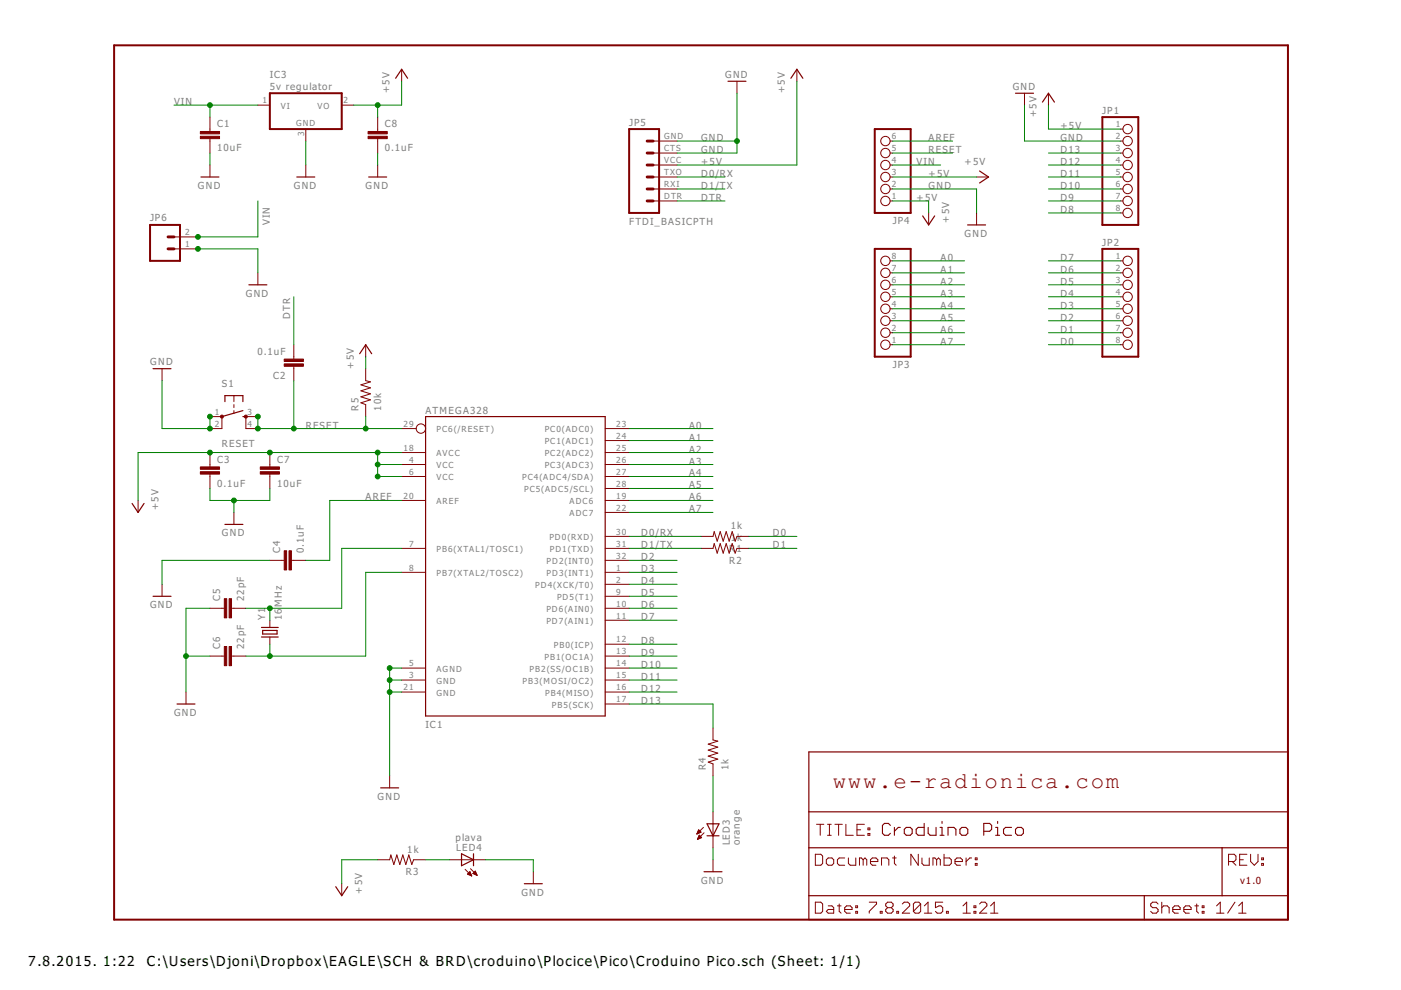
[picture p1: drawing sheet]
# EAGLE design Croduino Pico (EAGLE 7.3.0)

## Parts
C1  10uF  C-EUC3216  [C3216]
C2  0.1uF  CAP0603-CAP  [0603-CAP]
C3  0.1uF  CAP0603-CAP  [0603-CAP]
C4  0.1uF  CAP0603-CAP  [0603-CAP]
C5  22pF  CAP0603-CAP  [0603-CAP]
C6  22pF  CAP0603-CAP  [0603-CAP]
C7  10uF  C-EUC3216  [C3216]
C8  0.1uF  CAP0603-CAP  [0603-CAP]
IC1  ATMEGA328  ATMEGA168  [TQFP32-08]
IC3  5v regulator  7805DT  [TO252]
JP1  PINHD-1X8BIG  [1X08-BIG]
JP2  PINHD-1X8BIG  [1X08-BIG]
JP3  PINHD-1X8BIG  [1X08-BIG]
JP4  PINHD-1X6B  [1X06-BIG]
JP5  FTDI_BASICPTH  [FTDI_BASIC]
JP6  M02LOCK_LONGPADS  [1X02_LOCK_LONGPADS]
LED3  orange  LEDCHIP-LED0805  [CHIP-LED0805]
LED4  plava  LEDCHIP-LED0805  [CHIP-LED0805]
R1  1k  RESISTOR0603-RES  [0603-RES]
R2  1k  RESISTOR0603-RES  [0603-RES]
R3  1k  RESISTOR0603-RES  [0603-RES]
R4  1k  RESISTOR0603-RES  [0603-RES]
R5  10k  RESISTOR0603-RES  [0603-RES]
S1  RESET  TAC_SWITCHSMD  [TACTILE_SWITCH_SMD]
Y1  16MHz  CRYSTAL5X3  [CRYSTAL-SMD-5X3]

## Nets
+5V: C3.1 C7.1 C8.1 IC1.4(VCC) IC1.6(VCC) IC1.18(AVCC) IC3.2(VO) JP1.1 JP4.1 JP4.3 JP5.VCC R3.2 R5.2
A0: IC1.23(PC0(ADC0)) JP3.8
A1: IC1.24(PC1(ADC1)) JP3.7
A2: IC1.25(PC2(ADC2)) JP3.6
A3: IC1.26(PC3(ADC3)) JP3.5
A4: IC1.27(PC4(ADC4/SDA)) JP3.4
A5: IC1.28(PC5(ADC5/SCL)) JP3.3
A6: IC1.19(ADC6) JP3.2
A7: IC1.22(ADC7) JP3.1
AREF: C4.2 IC1.20(AREF) JP4.6
CRYSTAL1: C5.2 IC1.7(PB6(XTAL1/TOSC1)) Y1.3
CRYSTAL2: C6.2 IC1.8(PB7(XTAL2/TOSC2)) Y1.1
D0: JP2.8 R1.1
D0/RX: IC1.30(PD0(RXD)) JP5.TXO R1.2
D1: JP2.7 R2.1
D1/TX: IC1.31(PD1(TXD)) JP5.RXI R2.2
D2: IC1.32(PD2(INT0)) JP2.6
D3: IC1.1(PD3(INT1)) JP2.5
D4: IC1.2(PD4(XCK/T0)) JP2.4
D5: IC1.9(PD5(T1)) JP2.3
D6: IC1.10(PD6(AIN0)) JP2.2
D7: IC1.11(PD7(AIN1)) JP2.1
D8: IC1.12(PB0(ICP)) JP1.8
D9: IC1.13(PB1(OC1A)) JP1.7
D10: IC1.14(PB2(SS/OC1B)) JP1.6
D11: IC1.15(PB3(MOSI/OC2)) JP1.5
D12: IC1.16(PB4(MISO)) JP1.4
D13: IC1.17(PB5(SCK)) JP1.3 R4.2
DTR: C2.2 JP5.DTR
GND: C1.2 C3.2 C4.1 C5.1 C6.1 C7.2 C8.2 IC1.3(GND) IC1.5(AGND) IC1.21(GND) IC3.3(GND) JP1.2 JP4.2 JP5.CTS JP5.GND JP6.1 LED3.C LED4.C S1.1 S1.2
N$4: LED3.A R4.1
N$7: LED4.A R3.1
RESET: C2.1 IC1.29(PC6(/RESET)) JP4.5 R5.1 S1.3 S1.4
VIN: C1.1 IC3.1(VI) JP4.4 JP6.2

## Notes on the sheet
- www.e-radionica.com
- v1.0

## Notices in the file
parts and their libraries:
SparkFun: Licensing: CC v3.0 Share-Alike You are welcome to use this library for commercial purposes.
